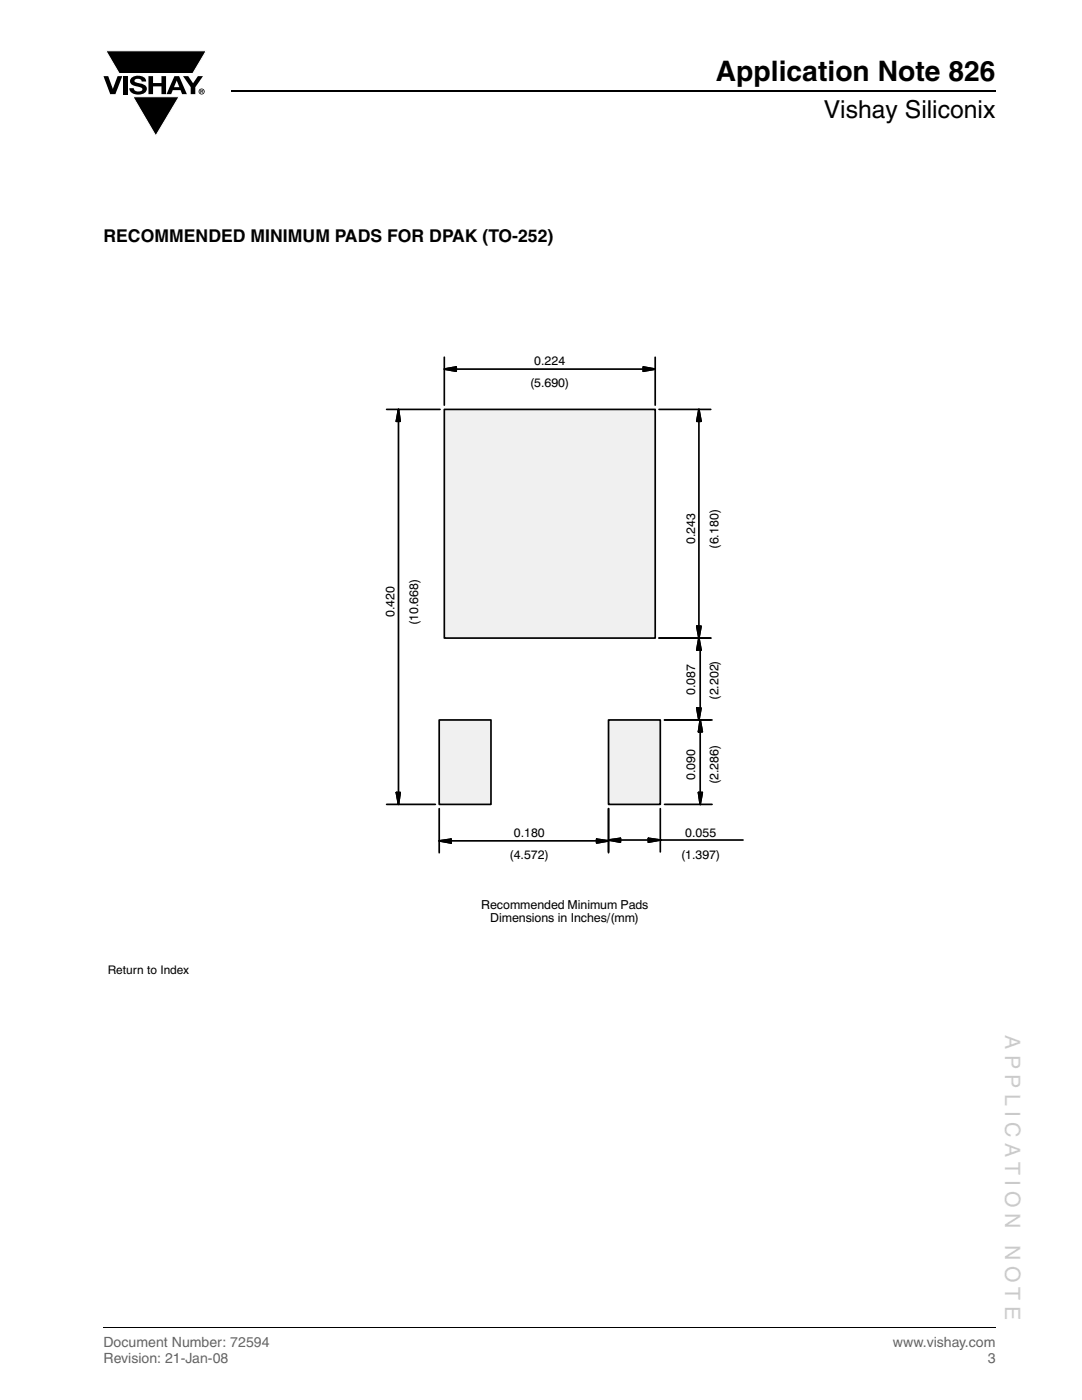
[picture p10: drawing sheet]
<svg xmlns="http://www.w3.org/2000/svg" width="216mm" height="279mm" viewBox="0 0 216 279" stroke-linecap="round" stroke-linejoin="round" font-family="sans-serif">
<path d="M46.1 18.2h152.5" fill="none" stroke="#000" stroke-width=".36"/>
<path d="M20.6 10.1h20.7v17.2h-20.7z" fill="#fff"/>
<g fill="#000">
<path d="M20.6 15.2h1l.9 2.5 1-2.5h.9l-1.4 3.6h-1zM21.1 10.1h20.1l-2.7 4.6h-14.7zM24.6 15.2h.9v3.6h-.9zM26.3 15.5a2.1 2.1 0 0 1 2.8 .3l.1 .5h-.9a.79 .79 0 0 0-.7-.6 .79 .79 0 0 0-.8 .4l.3 .3 1 .3a1.08 1.08 0 0 1 1.2 1 1.08 1.08 0 0 1-1.1 1.1 1.73 1.73 0 0 1-2.4-1.2h.9a.96 .96 0 0 0 .8 .7 .96 .96 0 0 0 .9-.5 1.31 1.31 0 0 0-1.2-.6 1.03 1.03 0 0 1-1.1-.5 1.03 1.03 0 0 1 .2-1.2zM29.6 15.2h.9v1.4h1.7v-1.4h.9v3.6h-.9v-1.6h-1.7v1.6h-.9zM26.5 19.3h9.2l-4.6 7.8zM36.5 15.2h1.1l.9 1.4 1-1.4h1l-1.5 2.2v1.4h-.9v-1.4z"/>
<path d="M35.3 16.1l-.6 1.3h1.1zM34.8 15.2h.9l1.6 3.6h-1l-.3-.8h-1.5l-.3 .8h-1z"/>
<path d="M40.1 18v.2h.2v-.1zM40 17.9l.4 .1 .1 .1-.2 .2 .2 .3-.3-.3-.1 .3h-.1zM39.8 18.3a.46 .46 0 0 0 .9 0 .46 .46 0 0 0-.9 0zM39.6 18.3a.6 .6 0 0 1 1.2 0 .6 .6 0 0 1-1.2 0z"/>
</g>
<path d="M21.1 10.1h20.1l-2.7 4.6h-14.7zM26.5 19.3h9.2l-4.6 7.8z" fill="none" stroke="#fff" stroke-width=".2"/>
<path d="M20.6 265h178" fill="none" stroke="#000" stroke-width=".2"/>
<g fill="#fff">
<path d="M36.1 163.7h24.9v4.6h-24.9z"/>
<path d="M36.1 163.6h25v.1h-25z"/>
<path d="M60.9 163.7h.2v4.7h-.2z"/>
<path d="M36 168.2h25v.2h-25z"/>
<path d="M36 163.6h.2v4.7h-.2z"/>
<path d="M20.9 58h177.5v176.5h-177.5z"/>
</g>
<g fill="none" stroke="#000" stroke-width=".34">
<path d="M77.1 81.7h10.7M79.5 81.7l.4 2.4h-.8zM79.5 84.1v74.1M131.5 81.7h10.3M139.5 84.1v40.9M139.5 81.7l.4 2.4h-.9zM131.5 127.3h10.3M139 125h.9l-.4 2.3zM139.5 127.3l.4 2.4h-.9zM79.1 158.2h.8l-.4 2.3zM132.6 143.7h9.5M139 141.3h.9l-.4 2.4z"/>
<path d="M139.4 158.2h.7l-.4 2.3zM139.7 143.7l.4 2.4h-.7zM139.7 146.1v12.1M77.1 160.5h9.8M87.6 161.4v8.8M87.6 167.8l2.4-.3v.7zM90 167.8h29.1M119.1 167.5l2.3 .3-2.3 .4zM121.4 167.6l2.4-.3v.8zM121.4 161.4v8.8M123.8 167.6h5.6M129.4 167.3l2.4 .3-2.4 .5z"/>
<path d="M131.8 161.4v8.6M131.8 167.6h16.5M132.6 160.5h9.5"/>
</g>
<path d="M79.5 81.7l.4 2.4h-.8zM139.5 81.7l.4 2.4h-.9zM139 125h.9l-.4 2.3zM139.5 127.3l.4 2.4h-.9zM79.1 158.2h.8l-.4 2.3zM139 141.3h.9l-.4 2.4zM139.7 143.7l.4 2.4h-.7zM139.4 158.2h.7l-.4 2.3zM87.6 167.8l2.4-.3v.7zM119.1 167.5l2.3 .3-2.3 .4zM121.4 167.6l2.4-.3v.8zM129.4 167.3l2.4 .3-2.4 .5z" fill="#000" stroke="#000" stroke-width=".34"/>
<path d="M88.7 81.7h42v45.6h-42z" fill="#f0f0f0"/>
<path d="M88.7 81.7h42v45.6h-42z" fill="none" stroke="#000" stroke-width=".34"/>
<path d="M87.6 143.7h10.4v16.8h-10.4z" fill="#f0f0f0"/>
<path d="M87.6 143.7h10.4v16.8h-10.4z" fill="none" stroke="#000" stroke-width=".34"/>
<path d="M121.4 143.7h10.4v16.8h-10.4z" fill="#f0f0f0"/>
<path d="M88.7 73.7l2.3-.5v.9zM88.7 71.3v9.6M91 73.7h37.4M128.4 73.2l2.3 .5-2.3 .4zM130.7 71.3v9.6M139.7 129.7v12.1M121.4 143.7h10.4v16.8h-10.4z" fill="none" stroke="#000" stroke-width=".34"/>
<path d="M88.7 73.7l2.3-.5v.9zM128.4 73.2l2.3 .5-2.3 .4z" fill="#000" stroke="#000" stroke-width=".34"/>
<g fill="#fff">
<path d="M39.7 189.6h26.7v10.1h-26.7z"/>
<path d="M39.7 189.5h26.8v.2h-26.8z"/>
<path d="M66.4 189.6h.1v10.2h-.1z"/>
<path d="M39.6 199.6h26.8v.2h-26.8z"/>
<path d="M39.6 189.5h.2v10.2h-.2z"/>
<path d="M35.6 177.8h25.6v8.6h-25.6z"/>
<path d="M35.6 177.7h25.6v.1h-25.6z"/>
<path d="M61.1 177.8h.1v8.7h-.1z"/>
<path d="M35.5 186.3h25.7v.2h-25.7z"/>
<path d="M35.5 177.7h.2v8.7h-.2z"/>
</g>
<text font-size="5.6" x="142.9" y="16.1">Application Note 826</text>
<text font-size="4.9" x="164.4" y="23.6">Vishay Siliconix</text>
<g font-size="4.2" fill="#ccc">
<text x="200.6" y="206.6" transform="rotate(90 200.6 206.6)">A P P L I C A T I O N</text>
<text x="200.6" y="248.5" transform="rotate(90 200.6 248.5)">N O T E</text>
</g>
<text font-size="3.5" x="20.6" y="48.3">RECOMMENDED MINIMUM PADS FOR DPAK (TO-252)</text>
<g font-size="2.8" fill="#656565">
<text x="20.6" y="268.9">Document Number: 72594</text>
<text x="178.2" y="268.9">www.vishay.com</text>
<text x="20.6" y="272.1">Revision: 21-Jan-08</text>
<text x="197.1" y="272.1">3</text>
</g>
<g font-size="2.5">
<text x="105.8" y="77.2">(5.690)</text>
<text x="106.6" y="72.8">0.224</text>
<text x="138.7" y="108.6" transform="rotate(-90 138.7 108.6)">0.243</text>
<text x="143.4" y="109.5" transform="rotate(-90 143.4 109.5)">(6.180)</text>
<text x="78.8" y="123.2" transform="rotate(-90 78.8 123.2)">0.420</text>
<text x="83.4" y="124.7" transform="rotate(-90 83.4 124.7)">(10.668)</text>
<text x="138.7" y="138.8" transform="rotate(-90 138.7 138.8)">0.087</text>
<text x="143.4" y="139.6" transform="rotate(-90 143.4 139.6)">(2.202)</text>
<text x="138.7" y="155.7" transform="rotate(-90 138.7 155.7)">0.090</text>
<text x="143.4" y="156.6" transform="rotate(-90 143.4 156.6)">(2.286)</text>
<text x="102.5" y="167">0.180</text>
<text x="136.7" y="167">0.055</text>
<text x="101.7" y="171.4">(4.572)</text>
<text x="135.9" y="171.4">(1.397)</text>
<text x="96" y="181.4">Recommended Minimum Pads</text>
<text x="97.8" y="184.1">Dimensions in Inches/(mm)</text>
</g>
<text font-size="2.4" x="21.5" y="194.3">Return to Index</text>
</svg>
